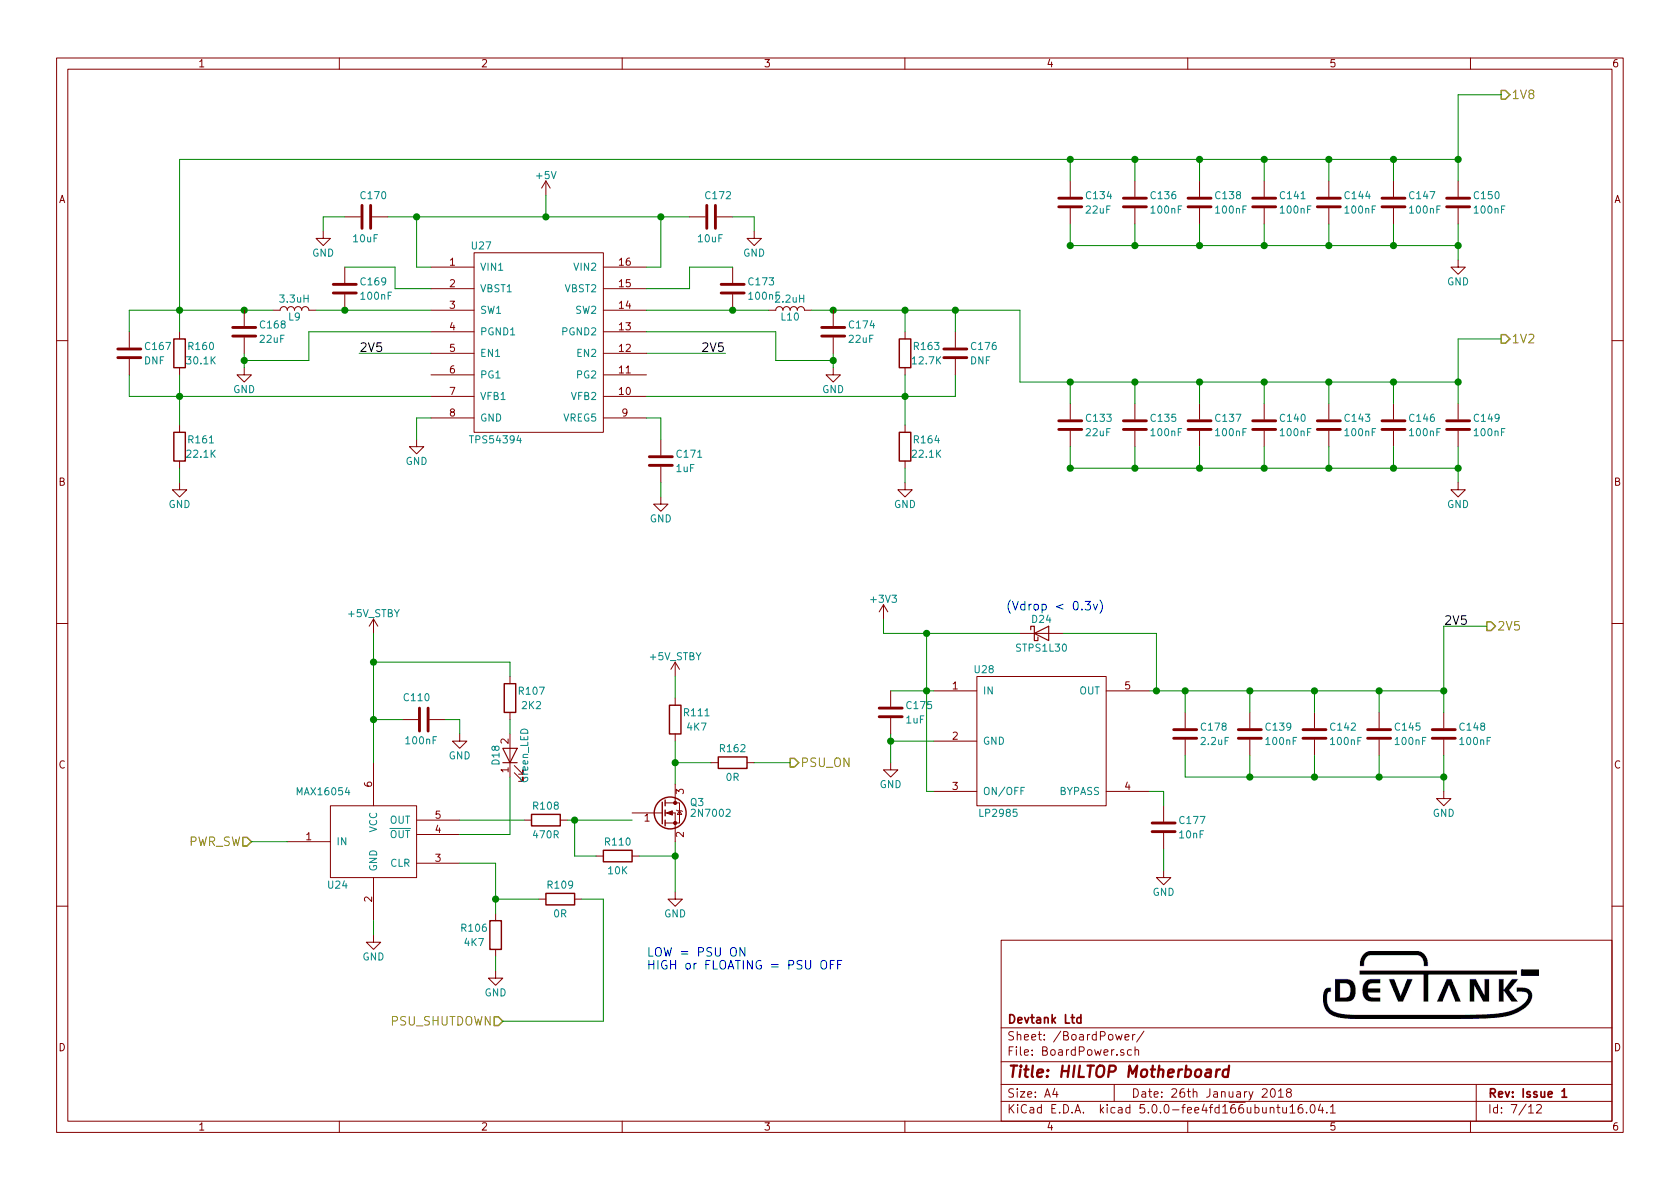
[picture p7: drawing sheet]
EESchema Schematic File Version 4
LIBS:HILTOP_Motherboard-cache
EELAYER 26 0
EELAYER END
$Descr A4 11693 8268
encoding utf-8
Sheet 7 12
Title "HILTOP Motherboard"
Date "26th January 2018"
Rev "Issue 1"
Comp "Devtank Ltd"
Comment1 ""
Comment2 ""
Comment3 ""
Comment4 ""
$EndDescr
Text HLabel 10450 2350 2    60   Output ~ 0
1V2
Text HLabel 10450 650  2    60   Output ~ 0
1V8
Text HLabel 10350 4350 2    60   Output ~ 0
2V5
$Comp
L power:+3V3 #PWR0308
U 1 1
P 6150 4300
F 0 "#PWR0308" H 6150 4150 50  0001 C CNN
F 1 "+3V3" H 6150 4440 50  0000 C CNN
F 2 "" H 6150 4300 50  0000 C CNN
F 3 "" H 6150 4300 50  0000 C CNN
	1    6150 4300
	1    0    0    -1  
$EndComp
Text HLabel 1750 5850 0    60   Input ~ 0
PWR_SW
$Comp
L Devtank:+5V_STBY #PWR0297
U 1 1
P 2600 4400
F 0 "#PWR0297" H 2600 4250 50  0001 C CNN
F 1 "+5V_STBY" H 2600 4540 50  0000 C CNN
F 2 "" H 2600 4400 50  0000 C CNN
F 3 "" H 2600 4400 50  0000 C CNN
	1    2600 4400
	1    0    0    -1  
$EndComp
Text HLabel 5500 5300 2    60   Output ~ 0
PSU_ON
$Comp
L device:R R111
U 1 1
P 4700 5000
F 0 "R111" H 4850 5050 50  0000 C CNN
F 1 "4K7" H 4850 4950 50  0000 C CNN
F 2 "Resistor_SMD:R_0603_1608Metric" V 4630 5000 50  0001 C CNN
F 3 "" H 4700 5000 50  0000 C CNN
F 4 "101-009" H 4700 5000 60  0001 C CNN "Devtank"
	1    4700 5000
	1    0    0    -1  
$EndComp
$Comp
L power:GND #PWR0305
U 1 1
P 4700 6200
F 0 "#PWR0305" H 4700 5950 50  0001 C CNN
F 1 "GND" H 4700 6050 50  0000 C CNN
F 2 "" H 4700 6200 50  0000 C CNN
F 3 "" H 4700 6200 50  0000 C CNN
	1    4700 6200
	1    0    0    -1  
$EndComp
$Comp
L Devtank:+5V_STBY #PWR0304
U 1 1
P 4700 4700
F 0 "#PWR0304" H 4700 4550 50  0001 C CNN
F 1 "+5V_STBY" H 4700 4840 50  0000 C CNN
F 2 "" H 4700 4700 50  0000 C CNN
F 3 "" H 4700 4700 50  0000 C CNN
	1    4700 4700
	1    0    0    -1  
$EndComp
Wire Wire Line
	4700 4700 4700 4850
Wire Wire Line
	4700 5150 4700 5450
Connection ~ 4700 5300
Wire Wire Line
	4700 5850 4700 6200
Text Notes 4500 6750 0    60   ~ 0
LOW = PSU ON\nHIGH or FLOATING = PSU OFF
$Comp
L Transistor:2N7002 Q3
U 1 1
P 4600 5650
F 0 "Q3" H 4800 5725 50  0000 L CNN
F 1 "2N7002" H 4800 5650 50  0000 L CNN
F 2 "Package_TO_SOT_SMD:SOT-23" H 4800 5575 50  0001 L CIN
F 3 "" H 4600 5650 50  0000 L CNN
F 4 "170-001" H 4600 5650 60  0001 C CNN "Devtank"
	1    4600 5650
	1    0    0    -1  
$EndComp
$Comp
L device:R R108
U 1 1
P 3800 5700
F 0 "R108" V 3700 5700 50  0000 C CNN
F 1 "470R" V 3900 5700 50  0000 C CNN
F 2 "Resistor_SMD:R_0603_1608Metric" V 3730 5700 50  0001 C CNN
F 3 "" H 3800 5700 50  0000 C CNN
F 4 "101-001" V 3800 5700 60  0001 C CNN "Devtank"
	1    3800 5700
	0    1    1    0   
$EndComp
$Comp
L device:R R110
U 1 1
P 4300 5950
F 0 "R110" V 4200 5950 50  0000 C CNN
F 1 "10K" V 4400 5950 50  0000 C CNN
F 2 "Resistor_SMD:R_0603_1608Metric" V 4230 5950 50  0001 C CNN
F 3 "" H 4300 5950 50  0000 C CNN
F 4 "101-010" V 4300 5950 60  0001 C CNN "Devtank"
	1    4300 5950
	0    1    1    0   
$EndComp
Wire Wire Line
	3950 5700 4400 5700
Wire Wire Line
	4450 5950 4700 5950
Connection ~ 4700 5950
Wire Wire Line
	4150 5950 4000 5950
Wire Wire Line
	4000 5950 4000 5700
Connection ~ 4000 5700
$Comp
L Devtank:MAX16054 U24
U 1 1
P 2600 5850
F 0 "U24" H 2350 5550 50  0000 C CNN
F 1 "MAX16054" H 2250 6200 50  0000 C CNN
F 2 "Package_TO_SOT_SMD:TSOT-23-6" H 2900 5350 50  0001 C CNN
F 3 "DOCUMENTATION" H 2750 5450 50  0001 C CNN
F 4 "123-002" H 2600 5850 60  0001 C CNN "Devtank"
	1    2600 5850
	1    0    0    -1  
$EndComp
Wire Wire Line
	3200 5700 3650 5700
$Comp
L device:R R106
U 1 1
P 3450 6500
F 0 "R106" H 3300 6550 50  0000 C CNN
F 1 "4K7" H 3300 6450 50  0000 C CNN
F 2 "Resistor_SMD:R_0603_1608Metric" V 3380 6500 50  0001 C CNN
F 3 "" H 3450 6500 50  0000 C CNN
F 4 "101-009" H 3450 6500 60  0001 C CNN "Devtank"
	1    3450 6500
	1    0    0    -1  
$EndComp
Wire Wire Line
	3200 6000 3450 6000
Wire Wire Line
	3450 6000 3450 6350
Wire Wire Line
	2000 5850 1750 5850
Wire Wire Line
	2600 4400 2600 5300
$Comp
L power:GND #PWR0301
U 1 1
P 3450 6750
F 0 "#PWR0301" H 3450 6500 50  0001 C CNN
F 1 "GND" H 3450 6600 50  0000 C CNN
F 2 "" H 3450 6750 50  0000 C CNN
F 3 "" H 3450 6750 50  0000 C CNN
	1    3450 6750
	1    0    0    -1  
$EndComp
Wire Wire Line
	3450 6750 3450 6650
Text HLabel 3500 7100 0    60   Input ~ 0
PSU_SHUTDOWN
$Comp
L device:R R109
U 1 1
P 3900 6250
F 0 "R109" V 3800 6250 50  0000 C CNN
F 1 "0R" V 4000 6250 50  0000 C CNN
F 2 "Resistor_SMD:R_0603_1608Metric" V 3830 6250 50  0001 C CNN
F 3 "" H 3900 6250 50  0000 C CNN
F 4 "101-005" V 3900 6250 60  0001 C CNN "Devtank"
	1    3900 6250
	0    1    1    0   
$EndComp
Wire Wire Line
	3750 6250 3450 6250
Connection ~ 3450 6250
Wire Wire Line
	4050 6250 4200 6250
Wire Wire Line
	4200 6250 4200 7100
Wire Wire Line
	4200 7100 3500 7100
$Comp
L power:GND #PWR0298
U 1 1
P 2600 6500
F 0 "#PWR0298" H 2600 6250 50  0001 C CNN
F 1 "GND" H 2600 6350 50  0000 C CNN
F 2 "" H 2600 6500 50  0000 C CNN
F 3 "" H 2600 6500 50  0000 C CNN
	1    2600 6500
	1    0    0    -1  
$EndComp
Wire Wire Line
	2600 6500 2600 6400
$Comp
L device:C C110
U 1 1
P 2950 5000
F 0 "C110" V 3100 4950 50  0000 L CNN
F 1 "100nF" V 2800 4900 50  0000 L CNN
F 2 "Capacitor_SMD:C_0603_1608Metric" H 2988 4850 50  0001 C CNN
F 3 "" H 2950 5000 50  0000 C CNN
F 4 "105-002" V 2950 5000 60  0001 C CNN "Devtank"
	1    2950 5000
	0    -1   -1   0   
$EndComp
$Comp
L power:GND #PWR0300
U 1 1
P 3200 5100
F 0 "#PWR0300" H 3200 4850 50  0001 C CNN
F 1 "GND" H 3200 4950 50  0000 C CNN
F 2 "" H 3200 5100 50  0000 C CNN
F 3 "" H 3200 5100 50  0000 C CNN
	1    3200 5100
	1    0    0    -1  
$EndComp
Wire Wire Line
	3100 5000 3200 5000
Wire Wire Line
	3200 5000 3200 5100
$Comp
L device:LED D18
U 1 1
P 3550 5250
F 0 "D18" H 3550 5350 50  0000 C CNN
F 1 "Green_LED" H 3550 5150 50  0000 C CNN
F 2 "LEDs:LED_0603" H 3550 5250 50  0001 C CNN
F 3 "" H 3550 5250 50  0000 C CNN
F 4 "110-002" H 3550 5250 60  0001 C CNN "Devtank"
	1    3550 5250
	0    -1   -1   0   
$EndComp
$Comp
L device:R R107
U 1 1
P 3550 4850
F 0 "R107" H 3700 4900 50  0000 C CNN
F 1 "2K2" H 3700 4800 50  0000 C CNN
F 2 "Resistor_SMD:R_0603_1608Metric" V 3480 4850 50  0001 C CNN
F 3 "" H 3550 4850 50  0000 C CNN
F 4 "101-011" H 3550 4850 60  0001 C CNN "Devtank"
	1    3550 4850
	1    0    0    -1  
$EndComp
Wire Wire Line
	3550 4700 3550 4600
Wire Wire Line
	3550 4600 2600 4600
Connection ~ 2600 4600
Wire Wire Line
	3550 5000 3550 5100
Wire Wire Line
	3550 5400 3550 5800
Wire Wire Line
	3550 5800 3200 5800
Wire Wire Line
	2800 5000 2600 5000
Connection ~ 2600 5000
$Comp
L device:C C143
U 1 1
P 9250 2950
F 0 "C143" H 9350 3000 50  0000 L CNN
F 1 "100nF" H 9350 2900 50  0000 L CNN
F 2 "Capacitor_SMD:C_0603_1608Metric" H 9288 2800 50  0001 C CNN
F 3 "" H 9250 2950 50  0000 C CNN
F 4 "105-002" H 9250 2950 60  0001 C CNN "Devtank"
	1    9250 2950
	1    0    0    -1  
$EndComp
$Comp
L device:C C146
U 1 1
P 9700 2950
F 0 "C146" H 9800 3000 50  0000 L CNN
F 1 "100nF" H 9800 2900 50  0000 L CNN
F 2 "Capacitor_SMD:C_0603_1608Metric" H 9738 2800 50  0001 C CNN
F 3 "" H 9700 2950 50  0000 C CNN
F 4 "105-002" H 9700 2950 60  0001 C CNN "Devtank"
	1    9700 2950
	1    0    0    -1  
$EndComp
$Comp
L device:C C149
U 1 1
P 10150 2950
F 0 "C149" H 10250 3000 50  0000 L CNN
F 1 "100nF" H 10250 2900 50  0000 L CNN
F 2 "Capacitor_SMD:C_0603_1608Metric" H 10188 2800 50  0001 C CNN
F 3 "" H 10150 2950 50  0000 C CNN
F 4 "105-002" H 10150 2950 60  0001 C CNN "Devtank"
	1    10150 2950
	1    0    0    -1  
$EndComp
$Comp
L device:C C140
U 1 1
P 8800 2950
F 0 "C140" H 8900 3000 50  0000 L CNN
F 1 "100nF" H 8900 2900 50  0000 L CNN
F 2 "Capacitor_SMD:C_0603_1608Metric" H 8838 2800 50  0001 C CNN
F 3 "" H 8800 2950 50  0000 C CNN
F 4 "105-002" H 8800 2950 60  0001 C CNN "Devtank"
	1    8800 2950
	1    0    0    -1  
$EndComp
$Comp
L device:C C137
U 1 1
P 8350 2950
F 0 "C137" H 8450 3000 50  0000 L CNN
F 1 "100nF" H 8450 2900 50  0000 L CNN
F 2 "Capacitor_SMD:C_0603_1608Metric" H 8388 2800 50  0001 C CNN
F 3 "" H 8350 2950 50  0000 C CNN
F 4 "105-002" H 8350 2950 60  0001 C CNN "Devtank"
	1    8350 2950
	1    0    0    -1  
$EndComp
$Comp
L device:C C135
U 1 1
P 7900 2950
F 0 "C135" H 8000 3000 50  0000 L CNN
F 1 "100nF" H 8000 2900 50  0000 L CNN
F 2 "Capacitor_SMD:C_0603_1608Metric" H 7938 2800 50  0001 C CNN
F 3 "" H 7900 2950 50  0000 C CNN
F 4 "105-002" H 7900 2950 60  0001 C CNN "Devtank"
	1    7900 2950
	1    0    0    -1  
$EndComp
$Comp
L device:C C133
U 1 1
P 7450 2950
F 0 "C133" H 7550 3000 50  0000 L CNN
F 1 "22uF" H 7550 2900 50  0000 L CNN
F 2 "Capacitor_SMD:C_1206_3216Metric" H 7488 2800 50  0001 C CNN
F 3 "" H 7450 2950 50  0000 C CNN
F 4 "105-003" H 7450 2950 60  0001 C CNN "Devtank"
	1    7450 2950
	1    0    0    -1  
$EndComp
Wire Wire Line
	10150 2350 10150 2800
Wire Wire Line
	10150 2350 10450 2350
Wire Wire Line
	7450 2800 7450 2650
Wire Wire Line
	7100 2650 10150 2650
Connection ~ 10150 2650
Wire Wire Line
	7900 2800 7900 2650
Connection ~ 7900 2650
Wire Wire Line
	8350 2800 8350 2650
Connection ~ 8350 2650
Wire Wire Line
	8800 2800 8800 2650
Connection ~ 8800 2650
Wire Wire Line
	9250 2800 9250 2650
Connection ~ 9250 2650
Wire Wire Line
	9700 2800 9700 2650
Connection ~ 9700 2650
Wire Wire Line
	7450 3100 7450 3250
Wire Wire Line
	10150 3100 10150 3350
Wire Wire Line
	9700 3250 9700 3100
Connection ~ 9700 3250
Wire Wire Line
	9250 3250 9250 3100
Connection ~ 9250 3250
Wire Wire Line
	8800 3250 8800 3100
Connection ~ 8800 3250
Wire Wire Line
	8350 3250 8350 3100
Connection ~ 8350 3250
Wire Wire Line
	7900 3100 7900 3250
Connection ~ 7900 3250
$Comp
L power:GND #PWR0314
U 1 1
P 10150 3350
F 0 "#PWR0314" H 10150 3100 50  0001 C CNN
F 1 "GND" H 10150 3200 50  0000 C CNN
F 2 "" H 10150 3350 50  0000 C CNN
F 3 "" H 10150 3350 50  0000 C CNN
	1    10150 3350
	1    0    0    -1  
$EndComp
Connection ~ 10150 3250
$Comp
L device:C C144
U 1 1
P 9250 1400
F 0 "C144" H 9350 1450 50  0000 L CNN
F 1 "100nF" H 9350 1350 50  0000 L CNN
F 2 "Capacitor_SMD:C_0603_1608Metric" H 9288 1250 50  0001 C CNN
F 3 "" H 9250 1400 50  0000 C CNN
F 4 "105-002" H 9250 1400 60  0001 C CNN "Devtank"
	1    9250 1400
	1    0    0    -1  
$EndComp
$Comp
L device:C C147
U 1 1
P 9700 1400
F 0 "C147" H 9800 1450 50  0000 L CNN
F 1 "100nF" H 9800 1350 50  0000 L CNN
F 2 "Capacitor_SMD:C_0603_1608Metric" H 9738 1250 50  0001 C CNN
F 3 "" H 9700 1400 50  0000 C CNN
F 4 "105-002" H 9700 1400 60  0001 C CNN "Devtank"
	1    9700 1400
	1    0    0    -1  
$EndComp
$Comp
L device:C C150
U 1 1
P 10150 1400
F 0 "C150" H 10250 1450 50  0000 L CNN
F 1 "100nF" H 10250 1350 50  0000 L CNN
F 2 "Capacitor_SMD:C_0603_1608Metric" H 10188 1250 50  0001 C CNN
F 3 "" H 10150 1400 50  0000 C CNN
F 4 "105-002" H 10150 1400 60  0001 C CNN "Devtank"
	1    10150 1400
	1    0    0    -1  
$EndComp
$Comp
L device:C C141
U 1 1
P 8800 1400
F 0 "C141" H 8900 1450 50  0000 L CNN
F 1 "100nF" H 8900 1350 50  0000 L CNN
F 2 "Capacitor_SMD:C_0603_1608Metric" H 8838 1250 50  0001 C CNN
F 3 "" H 8800 1400 50  0000 C CNN
F 4 "105-002" H 8800 1400 60  0001 C CNN "Devtank"
	1    8800 1400
	1    0    0    -1  
$EndComp
$Comp
L device:C C138
U 1 1
P 8350 1400
F 0 "C138" H 8450 1450 50  0000 L CNN
F 1 "100nF" H 8450 1350 50  0000 L CNN
F 2 "Capacitor_SMD:C_0603_1608Metric" H 8388 1250 50  0001 C CNN
F 3 "" H 8350 1400 50  0000 C CNN
F 4 "105-002" H 8350 1400 60  0001 C CNN "Devtank"
	1    8350 1400
	1    0    0    -1  
$EndComp
$Comp
L device:C C136
U 1 1
P 7900 1400
F 0 "C136" H 8000 1450 50  0000 L CNN
F 1 "100nF" H 8000 1350 50  0000 L CNN
F 2 "Capacitor_SMD:C_0603_1608Metric" H 7938 1250 50  0001 C CNN
F 3 "" H 7900 1400 50  0000 C CNN
F 4 "105-002" H 7900 1400 60  0001 C CNN "Devtank"
	1    7900 1400
	1    0    0    -1  
$EndComp
$Comp
L device:C C134
U 1 1
P 7450 1400
F 0 "C134" H 7550 1450 50  0000 L CNN
F 1 "22uF" H 7550 1350 50  0000 L CNN
F 2 "Capacitor_SMD:C_1206_3216Metric" H 7488 1250 50  0001 C CNN
F 3 "" H 7450 1400 50  0000 C CNN
F 4 "105-003" H 7450 1400 60  0001 C CNN "Devtank"
	1    7450 1400
	1    0    0    -1  
$EndComp
Wire Wire Line
	10150 650  10150 1250
Wire Wire Line
	7450 1250 7450 1100
Wire Wire Line
	1250 1100 10150 1100
Connection ~ 10150 1100
Wire Wire Line
	7900 1250 7900 1100
Connection ~ 7900 1100
Wire Wire Line
	8350 1250 8350 1100
Connection ~ 8350 1100
Wire Wire Line
	8800 1250 8800 1100
Connection ~ 8800 1100
Wire Wire Line
	9250 1250 9250 1100
Connection ~ 9250 1100
Wire Wire Line
	9700 1250 9700 1100
Connection ~ 9700 1100
Wire Wire Line
	7450 1550 7450 1700
Wire Wire Line
	10150 1550 10150 1800
Wire Wire Line
	9700 1700 9700 1550
Connection ~ 9700 1700
Wire Wire Line
	9250 1700 9250 1550
Connection ~ 9250 1700
Wire Wire Line
	8800 1700 8800 1550
Connection ~ 8800 1700
Wire Wire Line
	8350 1700 8350 1550
Connection ~ 8350 1700
Wire Wire Line
	7900 1550 7900 1700
Connection ~ 7900 1700
$Comp
L power:GND #PWR0313
U 1 1
P 10150 1800
F 0 "#PWR0313" H 10150 1550 50  0001 C CNN
F 1 "GND" H 10150 1650 50  0000 C CNN
F 2 "" H 10150 1800 50  0000 C CNN
F 3 "" H 10150 1800 50  0000 C CNN
	1    10150 1800
	1    0    0    -1  
$EndComp
Connection ~ 10150 1700
Wire Wire Line
	10450 650  10150 650 
$Comp
L device:C C142
U 1 1
P 9150 5100
F 0 "C142" H 9250 5150 50  0000 L CNN
F 1 "100nF" H 9250 5050 50  0000 L CNN
F 2 "Capacitor_SMD:C_0603_1608Metric" H 9188 4950 50  0001 C CNN
F 3 "" H 9150 5100 50  0000 C CNN
F 4 "105-002" H 9150 5100 60  0001 C CNN "Devtank"
	1    9150 5100
	1    0    0    -1  
$EndComp
$Comp
L device:C C145
U 1 1
P 9600 5100
F 0 "C145" H 9700 5150 50  0000 L CNN
F 1 "100nF" H 9700 5050 50  0000 L CNN
F 2 "Capacitor_SMD:C_0603_1608Metric" H 9638 4950 50  0001 C CNN
F 3 "" H 9600 5100 50  0000 C CNN
F 4 "105-002" H 9600 5100 60  0001 C CNN "Devtank"
	1    9600 5100
	1    0    0    -1  
$EndComp
$Comp
L device:C C148
U 1 1
P 10050 5100
F 0 "C148" H 10150 5150 50  0000 L CNN
F 1 "100nF" H 10150 5050 50  0000 L CNN
F 2 "Capacitor_SMD:C_0603_1608Metric" H 10088 4950 50  0001 C CNN
F 3 "" H 10050 5100 50  0000 C CNN
F 4 "105-002" H 10050 5100 60  0001 C CNN "Devtank"
	1    10050 5100
	1    0    0    -1  
$EndComp
$Comp
L device:C C139
U 1 1
P 8700 5100
F 0 "C139" H 8800 5150 50  0000 L CNN
F 1 "100nF" H 8800 5050 50  0000 L CNN
F 2 "Capacitor_SMD:C_0603_1608Metric" H 8738 4950 50  0001 C CNN
F 3 "" H 8700 5100 50  0000 C CNN
F 4 "105-002" H 8700 5100 60  0001 C CNN "Devtank"
	1    8700 5100
	1    0    0    -1  
$EndComp
Wire Wire Line
	10050 4350 10050 4950
Connection ~ 10050 4800
Wire Wire Line
	8700 4800 8700 4950
Connection ~ 8700 4800
Wire Wire Line
	9150 4800 9150 4950
Connection ~ 9150 4800
Wire Wire Line
	9600 4800 9600 4950
Connection ~ 9600 4800
Wire Wire Line
	10050 5250 10050 5500
Wire Wire Line
	9600 5400 9600 5250
Connection ~ 9600 5400
Wire Wire Line
	9150 5400 9150 5250
Connection ~ 9150 5400
Wire Wire Line
	8700 5250 8700 5400
Connection ~ 8700 5400
$Comp
L power:GND #PWR0312
U 1 1
P 10050 5500
F 0 "#PWR0312" H 10050 5250 50  0001 C CNN
F 1 "GND" H 10050 5350 50  0000 C CNN
F 2 "" H 10050 5500 50  0000 C CNN
F 3 "" H 10050 5500 50  0000 C CNN
	1    10050 5500
	1    0    0    -1  
$EndComp
Connection ~ 10050 5400
Wire Wire Line
	8250 5400 10050 5400
Wire Wire Line
	8000 4800 10050 4800
Wire Wire Line
	10350 4350 10050 4350
$Comp
L Devtank:LP2985 U28
U 1 1
P 7250 5150
F 0 "U28" H 6850 5650 50  0000 C CNN
F 1 "LP2985" H 6950 4650 50  0000 C CNN
F 2 "Package_TO_SOT_SMD:SOT-23-5" H 7350 4550 50  0001 C CNN
F 3 "DOCUMENTATION" H 7500 4650 50  0001 C CNN
F 4 "150-001" H 7250 5150 60  0001 C CNN "Devtank"
	1    7250 5150
	1    0    0    -1  
$EndComp
$Comp
L device:D_Schottky D24
U 1 1
P 7250 4400
F 0 "D24" H 7250 4500 50  0000 C CNN
F 1 "STPS1L30" H 7250 4300 50  0000 C CNN
F 2 "Diodes_SMD:D_SMB" H 7250 4400 50  0001 C CNN
F 3 "" H 7250 4400 50  0000 C CNN
F 4 "133-001" H 7250 4400 60  0001 C CNN "Devtank"
	1    7250 4400
	1    0    0    -1  
$EndComp
Wire Wire Line
	7400 4400 8050 4400
Wire Wire Line
	8050 4400 8050 4800
Connection ~ 8050 4800
Wire Wire Line
	6200 4800 6500 4800
Wire Wire Line
	6450 4400 6450 5500
Wire Wire Line
	6150 4400 7100 4400
Wire Wire Line
	6150 4300 6150 4400
Connection ~ 6450 4400
$Comp
L power:GND #PWR0309
U 1 1
P 6200 5300
F 0 "#PWR0309" H 6200 5050 50  0001 C CNN
F 1 "GND" H 6200 5150 50  0000 C CNN
F 2 "" H 6200 5300 50  0000 C CNN
F 3 "" H 6200 5300 50  0000 C CNN
	1    6200 5300
	1    0    0    -1  
$EndComp
Wire Wire Line
	6200 5100 6200 5300
Wire Wire Line
	6200 5150 6500 5150
Wire Wire Line
	6450 5500 6500 5500
Connection ~ 6450 4800
$Comp
L device:C C175
U 1 1
P 6200 4950
F 0 "C175" H 6300 5000 50  0000 L CNN
F 1 "1uF" H 6300 4900 50  0000 L CNN
F 2 "Capacitor_SMD:C_0603_1608Metric" H 6238 4800 50  0001 C CNN
F 3 "" H 6200 4950 50  0000 C CNN
F 4 "105-004" H 6200 4950 60  0001 C CNN "Devtank"
	1    6200 4950
	1    0    0    -1  
$EndComp
Connection ~ 6200 5150
$Comp
L device:C C178
U 1 1
P 8250 5100
F 0 "C178" H 8350 5150 50  0000 L CNN
F 1 "2.2uF" H 8350 5050 50  0000 L CNN
F 2 "Capacitor_SMD:C_0805_2012Metric" H 8288 4950 50  0001 C CNN
F 3 "" H 8250 5100 50  0000 C CNN
F 4 "105-005" H 8250 5100 60  0001 C CNN "Devtank"
	1    8250 5100
	1    0    0    -1  
$EndComp
Wire Wire Line
	8250 4950 8250 4800
Connection ~ 8250 4800
Wire Wire Line
	8250 5250 8250 5400
$Comp
L device:C C177
U 1 1
P 8100 5750
F 0 "C177" H 8200 5800 50  0000 L CNN
F 1 "10nF" H 8200 5700 50  0000 L CNN
F 2 "Capacitor_SMD:C_0603_1608Metric" H 8138 5600 50  0001 C CNN
F 3 "" H 8100 5750 50  0000 C CNN
F 4 "105-006" H 8100 5750 60  0001 C CNN "Devtank"
	1    8100 5750
	1    0    0    -1  
$EndComp
Wire Wire Line
	8000 5500 8100 5500
Wire Wire Line
	8100 5500 8100 5600
$Comp
L power:GND #PWR0311
U 1 1
P 8100 6050
F 0 "#PWR0311" H 8100 5800 50  0001 C CNN
F 1 "GND" H 8100 5900 50  0000 C CNN
F 2 "" H 8100 6050 50  0000 C CNN
F 3 "" H 8100 6050 50  0000 C CNN
	1    8100 6050
	1    0    0    -1  
$EndComp
Wire Wire Line
	8100 6050 8100 5900
Text Notes 7000 4250 0    60   ~ 0
(Vdrop < 0.3v)
Text Label 10050 4350 0    60   ~ 0
2V5
Wire Wire Line
	4500 2450 5050 2450
Wire Wire Line
	3000 2450 2500 2450
Text Label 5050 2450 2    60   ~ 0
2V5
Text Label 2500 2450 0    60   ~ 0
2V5
$Comp
L device:L L9
U 1 1
P 2050 2150
F 0 "L9" V 2000 2150 50  0000 C CNN
F 1 "3.3uH" V 2125 2150 50  0000 C CNN
F 2 "Devtank_PCB_Lib:Inductor_8x8" H 2050 2150 50  0001 C CNN
F 3 "" H 2050 2150 50  0000 C CNN
F 4 "112-003" V 2050 2150 60  0001 C CNN "Devtank"
	1    2050 2150
	0    -1   -1   0   
$EndComp
$Comp
L device:L L10
U 1 1
P 5500 2150
F 0 "L10" V 5450 2150 50  0000 C CNN
F 1 "2.2uH" V 5575 2150 50  0000 C CNN
F 2 "Devtank_PCB_Lib:Inductor_8x8" H 5500 2150 50  0001 C CNN
F 3 "" H 5500 2150 50  0000 C CNN
F 4 "112-002" V 5500 2150 60  0001 C CNN "Devtank"
	1    5500 2150
	0    -1   -1   0   
$EndComp
$Comp
L device:C C173
U 1 1
P 5100 2000
F 0 "C173" H 5200 2050 50  0000 L CNN
F 1 "100nF" H 5200 1950 50  0000 L CNN
F 2 "Capacitor_SMD:C_0603_1608Metric" H 5138 1850 50  0001 C CNN
F 3 "" H 5100 2000 50  0000 C CNN
F 4 "105-002" H 5100 2000 60  0001 C CNN "Devtank"
	1    5100 2000
	1    0    0    -1  
$EndComp
$Comp
L Devtank:TPS54394 U27
U 1 1
P 3750 2450
F 0 "U27" H 3350 3200 50  0000 C CNN
F 1 "TPS54394" H 3450 1850 50  0000 C CNN
F 2 "Devtank_PCB_Lib:HTSSOP-16_4.4x5mm_Pitch0.65mm" H 3900 1750 50  0001 C CNN
F 3 "DOCUMENTATION" H 4050 1850 50  0001 C CNN
F 4 "151-002" H 3750 2450 60  0001 C CNN "Devtank"
	1    3750 2450
	1    0    0    -1  
$EndComp
$Comp
L device:C C169
U 1 1
P 2400 2000
F 0 "C169" H 2500 2050 50  0000 L CNN
F 1 "100nF" H 2500 1950 50  0000 L CNN
F 2 "Capacitor_SMD:C_0603_1608Metric" H 2438 1850 50  0001 C CNN
F 3 "" H 2400 2000 50  0000 C CNN
F 4 "105-002" H 2400 2000 60  0001 C CNN "Devtank"
	1    2400 2000
	1    0    0    -1  
$EndComp
Wire Wire Line
	4500 2150 5350 2150
Connection ~ 5100 2150
$Comp
L power:GND #PWR0307
U 1 1
P 5800 2550
F 0 "#PWR0307" H 5800 2300 50  0001 C CNN
F 1 "GND" H 5800 2400 50  0000 C CNN
F 2 "" H 5800 2550 50  0000 C CNN
F 3 "" H 5800 2550 50  0000 C CNN
	1    5800 2550
	1    0    0    -1  
$EndComp
Wire Wire Line
	5800 2450 5800 2550
Wire Wire Line
	5650 2150 7100 2150
Wire Wire Line
	4500 2300 5400 2300
Wire Wire Line
	5400 2300 5400 2500
Wire Wire Line
	5400 2500 5800 2500
Connection ~ 5800 2500
Wire Wire Line
	4500 2000 4800 2000
Wire Wire Line
	4800 2000 4800 1850
Wire Wire Line
	4800 1850 5100 1850
Wire Wire Line
	4500 1850 4600 1850
Wire Wire Line
	4600 1850 4600 1500
Wire Wire Line
	2700 1500 4800 1500
Wire Wire Line
	2900 1500 2900 1850
Wire Wire Line
	2900 1850 3000 1850
$Comp
L power:+5V #PWR0302
U 1 1
P 3800 1350
F 0 "#PWR0302" H 3800 1200 50  0001 C CNN
F 1 "+5V" H 3800 1490 50  0000 C CNN
F 2 "" H 3800 1350 50  0000 C CNN
F 3 "" H 3800 1350 50  0000 C CNN
	1    3800 1350
	1    0    0    -1  
$EndComp
Wire Wire Line
	3800 1350 3800 1500
Connection ~ 3800 1500
Wire Wire Line
	2400 1850 2750 1850
Wire Wire Line
	2750 1850 2750 2000
Wire Wire Line
	2750 2000 3000 2000
Wire Wire Line
	2200 2150 3000 2150
Connection ~ 2400 2150
$Comp
L power:GND #PWR0295
U 1 1
P 1700 2550
F 0 "#PWR0295" H 1700 2300 50  0001 C CNN
F 1 "GND" H 1700 2400 50  0000 C CNN
F 2 "" H 1700 2550 50  0000 C CNN
F 3 "" H 1700 2550 50  0000 C CNN
	1    1700 2550
	1    0    0    -1  
$EndComp
Wire Wire Line
	900  2150 1900 2150
Wire Wire Line
	1700 2450 1700 2550
Wire Wire Line
	3000 2300 2150 2300
Wire Wire Line
	2150 2300 2150 2500
Wire Wire Line
	2150 2500 1700 2500
Connection ~ 1700 2500
$Comp
L device:R R160
U 1 1
P 1250 2450
F 0 "R160" H 1400 2500 50  0000 C CNN
F 1 "30.1K" H 1400 2400 50  0000 C CNN
F 2 "Resistor_SMD:R_0603_1608Metric" V 1180 2450 50  0001 C CNN
F 3 "" H 1250 2450 50  0000 C CNN
F 4 "101-003" H 1250 2450 60  0001 C CNN "Devtank"
	1    1250 2450
	1    0    0    -1  
$EndComp
$Comp
L device:C C170
U 1 1
P 2550 1500
F 0 "C170" V 2400 1450 50  0000 L CNN
F 1 "10uF" V 2700 1400 50  0000 L CNN
F 2 "Capacitor_SMD:C_0805_2012Metric" H 2588 1350 50  0001 C CNN
F 3 "" H 2550 1500 50  0000 C CNN
F 4 "105-001" V 2550 1500 60  0001 C CNN "Devtank"
	1    2550 1500
	0    1    1    0   
$EndComp
$Comp
L device:C C172
U 1 1
P 4950 1500
F 0 "C172" V 4800 1450 50  0000 L CNN
F 1 "10uF" V 5100 1400 50  0000 L CNN
F 2 "Capacitor_SMD:C_0805_2012Metric" H 4988 1350 50  0001 C CNN
F 3 "" H 4950 1500 50  0000 C CNN
F 4 "105-001" V 4950 1500 60  0001 C CNN "Devtank"
	1    4950 1500
	0    1    1    0   
$EndComp
$Comp
L power:GND #PWR0296
U 1 1
P 2250 1600
F 0 "#PWR0296" H 2250 1350 50  0001 C CNN
F 1 "GND" H 2250 1450 50  0000 C CNN
F 2 "" H 2250 1600 50  0000 C CNN
F 3 "" H 2250 1600 50  0000 C CNN
	1    2250 1600
	1    0    0    -1  
$EndComp
$Comp
L power:GND #PWR0306
U 1 1
P 5250 1600
F 0 "#PWR0306" H 5250 1350 50  0001 C CNN
F 1 "GND" H 5250 1450 50  0000 C CNN
F 2 "" H 5250 1600 50  0000 C CNN
F 3 "" H 5250 1600 50  0000 C CNN
	1    5250 1600
	1    0    0    -1  
$EndComp
Wire Wire Line
	5250 1600 5250 1500
Wire Wire Line
	5250 1500 5100 1500
Connection ~ 4600 1500
Connection ~ 2900 1500
Wire Wire Line
	2400 1500 2250 1500
Wire Wire Line
	2250 1500 2250 1600
$Comp
L device:R R161
U 1 1
P 1250 3100
F 0 "R161" H 1400 3150 50  0000 C CNN
F 1 "22.1K" H 1400 3050 50  0000 C CNN
F 2 "Resistor_SMD:R_0603_1608Metric" V 1180 3100 50  0001 C CNN
F 3 "" H 1250 3100 50  0000 C CNN
F 4 "101-002" H 1250 3100 60  0001 C CNN "Devtank"
	1    1250 3100
	1    0    0    -1  
$EndComp
$Comp
L device:R R163
U 1 1
P 6300 2450
F 0 "R163" H 6450 2500 50  0000 C CNN
F 1 "12.7K" H 6450 2400 50  0000 C CNN
F 2 "Resistor_SMD:R_0603_1608Metric" V 6230 2450 50  0001 C CNN
F 3 "" H 6300 2450 50  0000 C CNN
F 4 "101-004" H 6300 2450 60  0001 C CNN "Devtank"
	1    6300 2450
	1    0    0    -1  
$EndComp
$Comp
L device:R R164
U 1 1
P 6300 3100
F 0 "R164" H 6450 3150 50  0000 C CNN
F 1 "22.1K" H 6450 3050 50  0000 C CNN
F 2 "Resistor_SMD:R_0603_1608Metric" V 6230 3100 50  0001 C CNN
F 3 "" H 6300 3100 50  0000 C CNN
F 4 "101-002" H 6300 3100 60  0001 C CNN "Devtank"
	1    6300 3100
	1    0    0    -1  
$EndComp
Wire Wire Line
	900  2750 3000 2750
Wire Wire Line
	1250 2600 1250 2950
Connection ~ 1250 2750
$Comp
L power:GND #PWR0299
U 1 1
P 2900 3050
F 0 "#PWR0299" H 2900 2800 50  0001 C CNN
F 1 "GND" H 2900 2900 50  0000 C CNN
F 2 "" H 2900 3050 50  0000 C CNN
F 3 "" H 2900 3050 50  0000 C CNN
	1    2900 3050
	1    0    0    -1  
$EndComp
$Comp
L power:GND #PWR0303
U 1 1
P 4600 3450
F 0 "#PWR0303" H 4600 3200 50  0001 C CNN
F 1 "GND" H 4600 3300 50  0000 C CNN
F 2 "" H 4600 3450 50  0000 C CNN
F 3 "" H 4600 3450 50  0000 C CNN
	1    4600 3450
	1    0    0    -1  
$EndComp
Wire Wire Line
	4600 2900 4500 2900
Wire Wire Line
	3000 2900 2900 2900
Wire Wire Line
	2900 2900 2900 3050
$Comp
L power:GND #PWR0294
U 1 1
P 1250 3350
F 0 "#PWR0294" H 1250 3100 50  0001 C CNN
F 1 "GND" H 1250 3200 50  0000 C CNN
F 2 "" H 1250 3350 50  0000 C CNN
F 3 "" H 1250 3350 50  0000 C CNN
	1    1250 3350
	1    0    0    -1  
$EndComp
Wire Wire Line
	1250 3350 1250 3250
Wire Wire Line
	4500 2750 6650 2750
Wire Wire Line
	6300 2600 6300 2950
Connection ~ 6300 2750
$Comp
L power:GND #PWR0310
U 1 1
P 6300 3350
F 0 "#PWR0310" H 6300 3100 50  0001 C CNN
F 1 "GND" H 6300 3200 50  0000 C CNN
F 2 "" H 6300 3350 50  0000 C CNN
F 3 "" H 6300 3350 50  0000 C CNN
	1    6300 3350
	1    0    0    -1  
$EndComp
Wire Wire Line
	6300 3250 6300 3350
Wire Wire Line
	1250 1100 1250 2300
Connection ~ 7450 1100
Connection ~ 1250 2150
Connection ~ 1700 2150
Wire Wire Line
	6300 2150 6300 2300
Connection ~ 5800 2150
Connection ~ 7450 2650
Connection ~ 6300 2150
$Comp
L device:C C167
U 1 1
P 900 2450
F 0 "C167" H 1000 2500 50  0000 L CNN
F 1 "DNF" H 1000 2400 50  0000 L CNN
F 2 "Capacitor_SMD:C_0603_1608Metric" H 938 2300 50  0001 C CNN
F 3 "" H 900 2450 50  0000 C CNN
	1    900  2450
	1    0    0    -1  
$EndComp
Wire Wire Line
	900  2300 900  2150
Wire Wire Line
	900  2600 900  2750
$Comp
L device:C C176
U 1 1
P 6650 2450
F 0 "C176" H 6750 2500 50  0000 L CNN
F 1 "DNF" H 6750 2400 50  0000 L CNN
F 2 "Capacitor_SMD:C_0603_1608Metric" H 6688 2300 50  0001 C CNN
F 3 "" H 6650 2450 50  0000 C CNN
	1    6650 2450
	1    0    0    -1  
$EndComp
Wire Wire Line
	6650 2300 6650 2150
Connection ~ 6650 2150
Wire Wire Line
	6650 2750 6650 2600
$Comp
L device:C C174
U 1 1
P 5800 2300
F 0 "C174" H 5900 2350 50  0000 L CNN
F 1 "22uF" H 5900 2250 50  0000 L CNN
F 2 "Capacitor_SMD:C_1206_3216Metric" H 5838 2150 50  0001 C CNN
F 3 "" H 5800 2300 50  0000 C CNN
F 4 "105-003" H 5800 2300 60  0001 C CNN "Devtank"
	1    5800 2300
	1    0    0    -1  
$EndComp
Connection ~ 7450 1700
$Comp
L device:C C168
U 1 1
P 1700 2300
F 0 "C168" H 1800 2350 50  0000 L CNN
F 1 "22uF" H 1800 2250 50  0000 L CNN
F 2 "Capacitor_SMD:C_1206_3216Metric" H 1738 2150 50  0001 C CNN
F 3 "" H 1700 2300 50  0000 C CNN
F 4 "105-003" H 1700 2300 60  0001 C CNN "Devtank"
	1    1700 2300
	1    0    0    -1  
$EndComp
Connection ~ 7450 3250
Wire Wire Line
	7450 1700 10150 1700
Wire Wire Line
	7100 2150 7100 2650
Wire Wire Line
	7450 3250 10150 3250
$Comp
L device:C C171
U 1 1
P 4600 3200
F 0 "C171" H 4700 3250 50  0000 L CNN
F 1 "1uF" H 4700 3150 50  0000 L CNN
F 2 "Capacitor_SMD:C_0805_2012Metric" H 4638 3050 50  0001 C CNN
F 3 "" H 4600 3200 50  0000 C CNN
F 4 "105-004" H 4600 3200 60  0001 C CNN "Devtank"
	1    4600 3200
	1    0    0    -1  
$EndComp
Wire Wire Line
	4600 3050 4600 2900
Wire Wire Line
	4600 3450 4600 3350
$Comp
L device:R R162
U 1 1
P 5100 5300
F 0 "R162" V 5000 5300 50  0000 C CNN
F 1 "0R" V 5200 5300 50  0000 C CNN
F 2 "Resistor_SMD:R_0603_1608Metric" V 5030 5300 50  0001 C CNN
F 3 "" H 5100 5300 50  0000 C CNN
F 4 "101-005" V 5100 5300 60  0001 C CNN "Devtank"
	1    5100 5300
	0    1    1    0   
$EndComp
Wire Wire Line
	4950 5300 4700 5300
Wire Wire Line
	5250 5300 5500 5300
$EndSCHEMATC
